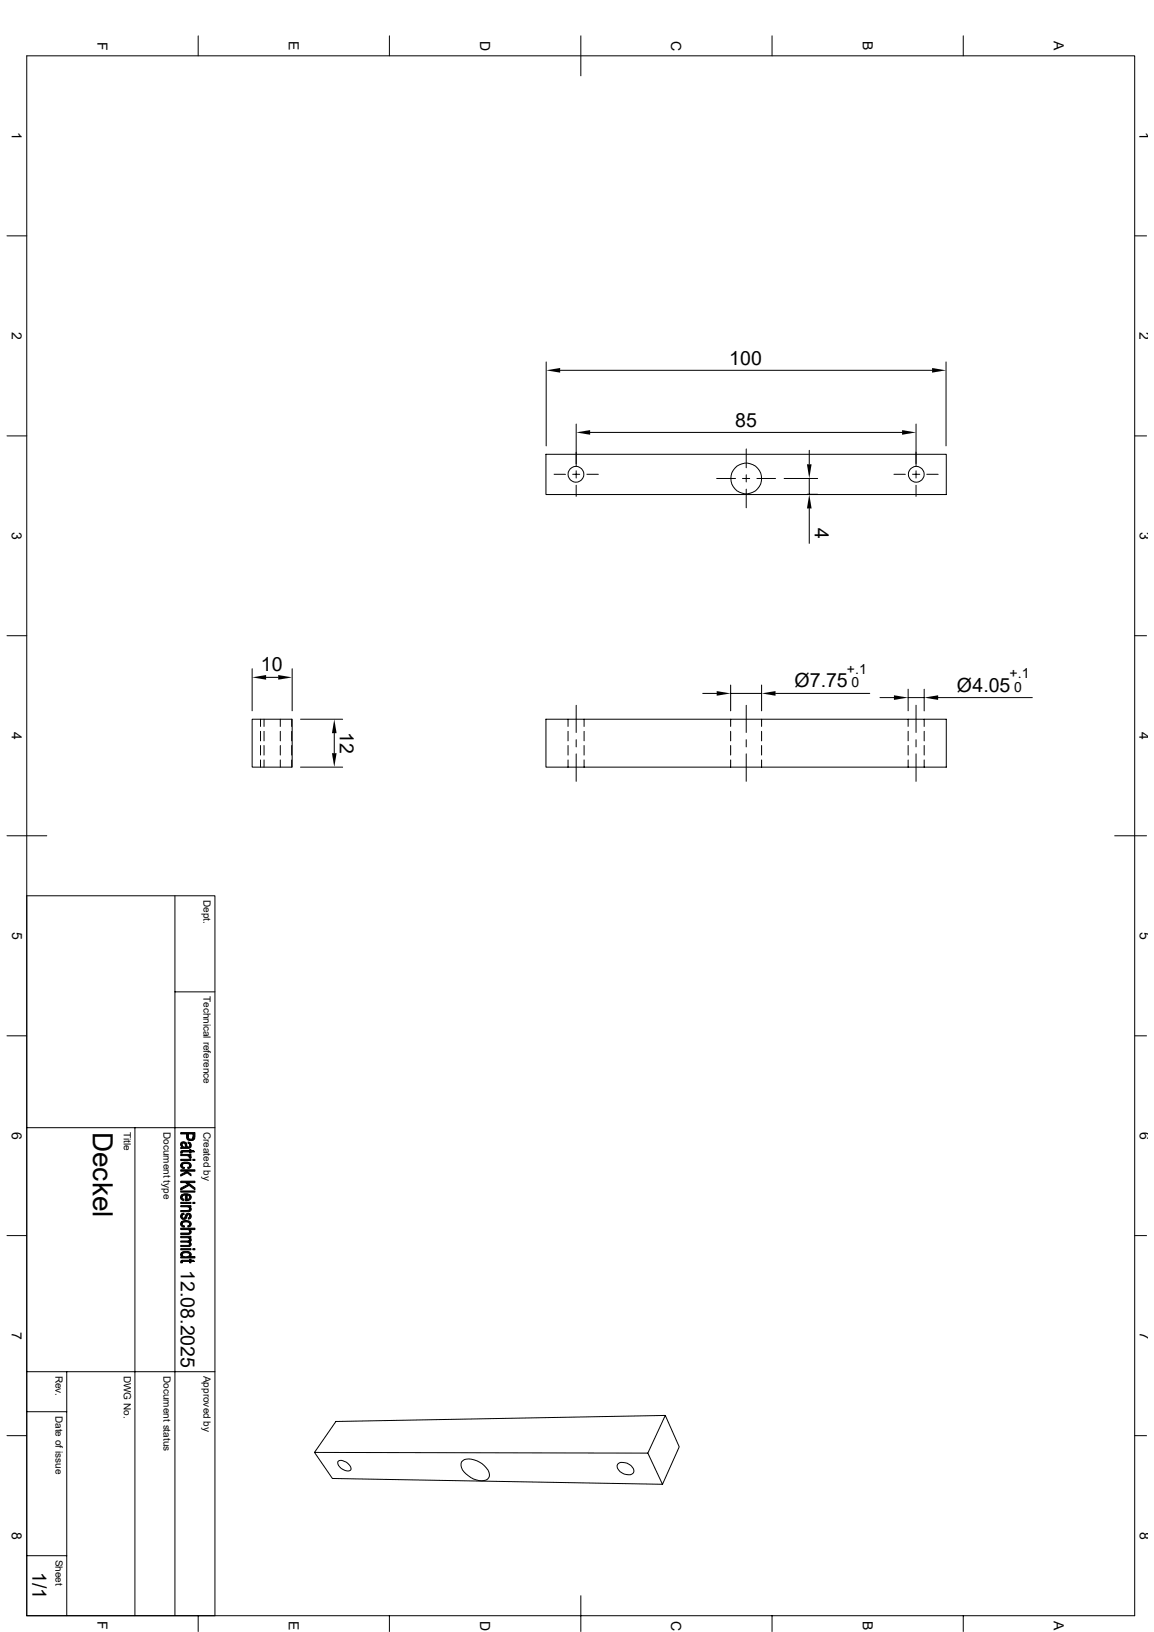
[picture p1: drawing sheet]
<svg xmlns="http://www.w3.org/2000/svg" width="210mm" height="297mm" viewBox="0 0 210 297" stroke-linecap="round" stroke-linejoin="round" font-family="sans-serif">
<g fill="none" stroke="#000" stroke-width=".18">
<path d="M4.9 10.2h201.6v283.8h-201.6zM36.1 6.5v3.7M70.9 6.5v3.7M105.7 6.5v7.3M140.5 6.5v3.7M175.3 6.5v3.7M1.3 42.9h3.6M206.5 42.9h2.2M1.3 79.3h3.6M99.4 65.9v15.3M101.9 67.4h67.7M104.9 77.2v7.6"/>
<path d="M107.4 78.7h56.8M166.7 77.2v7.6M172.2 65.9v15.3M206.5 79.3h2.2M99.4 82.7h72.8v7.3h-72.8zM100.8 86.3h2.1M104.2 86.3h1.3M104.9 85.7v1.3M104.9 88.3v2M106.8 86.3h2.1M130.4 87.1h3.5M135.1 87.1h1.3"/>
<path d="M135.8 81.7v3.4M135.8 86.4v1.3M135.8 89v3.4M137.8 87.1h3.3M142.7 87.1h6.1M146.9 90h1.9M147.3 82v2.5M147.3 87.1v2.9M147.3 92.5v6.4M162.7 86.3h2.1M166.1 86.3h1.3M166.7 85.7v1.3"/>
<path d="M166.7 88.3v2M168.7 86.3h2M1.3 115.7h3.6M206.5 115.7h2.2M45.9 130.9h7.3v8.7h-7.3zM45.9 121.7v7.7M47.4 130.9v1.3M47.4 133.1v1.7M47.4 135.7v1.7M47.4 138.3v1.3M48 130.9v1.3M48 133.1v1.7"/>
<path d="M48 135.7v1.7M48 138.3v1.3M48.4 123.3h2.2M51 130.9v1.3M51 133.1v1.7M51 135.7v1.7M51 138.3v1.3M53.1 130.9v1.3M53.1 133.1v1.7M53.1 135.7v1.7M53.1 138.3v1.3M53.2 121.7v7.7"/>
<path d="M54.7 130.9h7.7M54.7 139.6h7.7M60.8 133.4v3.7M99.4 130.9h72.8v8.7h-72.8zM103.4 130.9v1.3M103.4 133.1v1.7M103.4 135.7v1.7M103.4 138.3v1.3M104.9 128.4v4.9M104.9 134.6v1.3M104.9 137.2v5M106.3 130.9v1.3"/>
<path d="M106.3 133.1v1.7M106.3 135.7v1.7M106.3 138.3v1.3M127.9 126.2h2.5M133 124.7v4.7M133 126.2h5.6M133 130.9v1.3M133 133.1v1.7M133 135.7v1.7M133 138.3v1.3M135.8 128.4v4.9M135.8 134.6v1.3"/>
<path d="M135.8 137.2v5M138.6 124.7v4.7M138.6 130.9v1.3M138.6 133.1v1.7M138.6 135.7v1.7M138.6 138.3v1.3M141.1 126.2h17.2M160.1 127h2.6M165.3 130.9v1.3M165.3 133.1v1.7M165.3 135.7v1.7M165.3 138.3v1.3"/>
<path d="M165.3 125.4v4M165.3 127h2.9M166.7 134.6v1.3M166.7 137.2v5M166.7 128.4v4.9M168.2 130.9v1.3M168.2 133.1v1.7M168.2 135.7v1.7M168.2 138.3v1.3M168.2 125.4v4M170.7 127h17.2M1.3 152.1h7.2"/>
<path d="M202.9 152.1h5.8M4.9 163h34.2v131M31.8 163v131M1.3 188.5h3.6M31.8 180.5h7.3M206.5 188.5h2.2M4.9 205.2h34.2M24.6 205.2v88.8M1.3 224.9h3.6M206.5 224.9h2.2M4.9 256.9h7.2M4.9 249.6h34.2"/>
<path d="M12.1 249.6v44.4M121.1 257.6l-3.2 6.9M1.3 261.3h3.6M57.2 264.3l3.3 4.8 60.1 1 3-6.8-2.5-5.7-60 1.1-3.9 5.6 60.7 .2 2.7 5.6M61.6 265.9a1.83 1.83 0 0 1 2.3 1.6 1.59 1.59 0 0 1-2.3-.8 .68 .68 0 0 1 0-.8zM84 266.1a1.97 1.97 0 0 1 2.3-.4 3.9 3.9 0 0 1 2.8 2.6 1.15 1.15 0 0 1-1.5 1.2 4.3 4.3 0 0 1-3.6-2.4zM112.4 266.4a1.89 1.89 0 0 1 2.4 .3 .93 .93 0 0 1 .2 1.6 2.04 2.04 0 0 1-2.7-1.6zM206.5 261.3h2.2M4.9 283.1h7.2M36.1 294v2.9M70.9 294v2.9M105.7 290.4v6.5"/>
<path d="M140.5 294v2.9M175.3 294v2.9"/>
<circle cx="104.8" cy="86.3" r="1.43"/>
<circle cx="135.8" cy="87.1" r="2.8"/>
<circle cx="166.7" cy="86.3" r="1.43"/>
</g>
<g fill="#000" stroke="#000" stroke-width=".18">
<path d="M32.9 216.7h2.6v.3h-2.6z" fill-rule="evenodd"/>
<path d="M33.1 208.3v.5z" fill-rule="evenodd"/>
<path d="M33 209.5l.2-.1v.4l-.3 .1z" fill-rule="evenodd"/>
<path d="M33 217.5l.1-.1v.7l.4 .2-.1 .2a.6 .6 0 0 1-.5-.3 .6 .6 0 0 1 .1-.7z" fill-rule="evenodd"/>
<path d="M33.1 211.7v.4l.2 .3 .3 .1-.1 .2a.55 .55 0 0 1-.6-.3 .55 .55 0 0 1 .2-.7z" fill-rule="evenodd"/>
<path d="M32.9 208a.71 .71 0 0 1 1 0l-.1 .7a.45 .45 0 0 0-.1-.5 .45 .45 0 0 0-.5-.1l-.1 .6-.2-.2z" fill-rule="evenodd"/>
<path d="M32.9 216.2l1.3-.6 .2 .1-1.5 .9z" fill-rule="evenodd"/>
<path d="M34.5 219.6v.4z" fill-rule="evenodd"/>
<path d="M34.2 207.8l.3 .1v.5v-.2l-.3-.1z" fill-rule="evenodd"/>
<path d="M34.2 212.4l.3-.1v-.2v.5l-.3 .1z" fill-rule="evenodd"/>
<path d="M33.1 217.4l.4-.1 1 .1v.5l-.1-.3-.4-.1v1h-.3v-1l-.4 .1-.2 .3z" fill-rule="evenodd"/>
<path d="M32.9 211h1.9v.2h-1.9z" fill-rule="evenodd"/>
<path d="M32.9 213.7l1.1-.6 .8 .6v.3l-.7-.6-1.2 .6z" fill-rule="evenodd"/>
<path d="M32.9 218.8h1.9v.2h-1.9z" fill-rule="evenodd"/>
<path d="M32.9 210.1h1.9v.2h-.3v.3l-.1-.2-.4-.1h-1.1z" fill-rule="evenodd"/>
<path d="M32.9 219.4h1.9v.2h-.3v.2l-.4-.2h-1.2z" fill-rule="evenodd"/>
<path d="M33.1 208.5l.3 .2h.4l.1-.7 .1 .2a.37 .37 0 0 0 0 .4 .37 .37 0 0 0 .5 .1v-.8a.58 .58 0 0 1 .3 .8 .58 .58 0 0 1-.7 .3h-1.2v-.2h.2z" fill-rule="evenodd"/>
<path d="M34.5 210.3l.3 .2-.1 .3-.3-.1z" fill-rule="evenodd"/>
<path d="M33.1 211.7l.6-.2a.8 .8 0 0 1 1.1 .7l-.3 .4v-.5a.96 .96 0 0 0-1.3-.2l-.1 .2z" fill-rule="evenodd"/>
<path d="M34 217.5v.8h.2l.3-.3v-.6a.63 .63 0 0 1 .2 .8 .63 .63 0 0 1-.7 .3z" fill-rule="evenodd"/>
<path d="M34.2 206.4v.5a.45 .45 0 0 0 .5 .4 .45 .45 0 0 0 .4-.4l.1 .6h-1z" fill-rule="evenodd"/>
<path d="M33.2 209.4h1.3v-.2h.3v.2h.4l.2 .2h-.6v.2h-.3v-.2h-1.2l-.1 .2z" fill-rule="evenodd"/>
<path d="M32.9 206.1h2.6l-.1 1.2-.2 .2-.1-1.1h-.9v1l-.2-.3v-.7h-1.1z" fill-rule="evenodd"/>
<path d="M35.1 211h.4v.2h-.4z" fill-rule="evenodd"/>
<path d="M32.9 212.9h2.6v.2h-1.5l-.1 .2-.2-.2h-.8z" fill-rule="evenodd"/>
<path d="M33.8 215.2h.4l1.3 1v.3z" fill-rule="evenodd"/>
<path d="M32.9 215h2.6v.2h-2.6z" fill-rule="evenodd"/>
<path d="M35.1 218.8h.4v.2h-.4z" fill-rule="evenodd"/>
<path d="M33 228l.1-.1v.8a.43 .43 0 0 1-.1-.7z" fill-rule="evenodd"/>
<path d="M33 229.4h.2v.4h-.3z" fill-rule="evenodd"/>
<path d="M33.1 220.9l.3-.1 .1 .2-.3 .1-.1 .3z" fill-rule="evenodd"/>
<path d="M33.1 222.3v.6l.5 .2-.1 .3a.58 .58 0 0 1-.6-.4 .58 .58 0 0 1 .2-.7z" fill-rule="evenodd"/>
<path d="M34.5 225.2v.4z" fill-rule="evenodd"/>
<path d="M33 221l.1-.1v.5a.3 .3 0 0 0 .3 .3 .3 .3 0 0 0 .3-.4 .55 .55 0 0 1 .8-.4v.5a.28 .28 0 0 0-.3-.3 .28 .28 0 0 0-.2 .3 .57 .57 0 0 1-.8 .5 .57 .57 0 0 1-.2-.9z" fill-rule="evenodd"/>
<path d="M34.2 223.1l.2-.1 .1-.2v.5h-.3z" fill-rule="evenodd"/>
<path d="M32.9 225.8h1.6v.6l-.1-.3h-.3h-1.2z" fill-rule="evenodd"/>
<path d="M32.9 227.2h1.9v.3h-1.9z" fill-rule="evenodd"/>
<path d="M32.9 225h1.9v.2h-.3v.2l-.3-.1h-1.3z" fill-rule="evenodd"/>
<path d="M32.9 220.3h1.4l.2-.3v-.4a.51 .51 0 0 1 .2 .7 .51 .51 0 0 1-.7 .2h-1.1z" fill-rule="evenodd"/>
<path d="M34.5 220.9a.52 .52 0 0 1 .3 .6 .52 .52 0 0 1-.5 .4l-.1-.2 .3-.3z" fill-rule="evenodd"/>
<path d="M33.1 222.3l.5-.1a.85 .85 0 0 1 1.2 .7l-.3 .3v-.4a.87 .87 0 0 0-1.4 0z" fill-rule="evenodd"/>
<path d="M32.9 224.4h1.5l.1-.6a.5 .5 0 0 1 .2 .6 .5 .5 0 0 1-.6 .3h-1.2z" fill-rule="evenodd"/>
<path d="M32.9 226.7l1.5-.1 .1-.5a.45 .45 0 0 1 .2 .5 .45 .45 0 0 1-.5 .3h-1.3z" fill-rule="evenodd"/>
<path d="M34.5 225.3a.39 .39 0 0 1 .3 .4 .39 .39 0 0 1-.3 .3z" fill-rule="evenodd"/>
<path d="M33.1 227.9l.5-.1a.86 .86 0 0 1 1.2 .6l-.3 .3v-.4a.87 .87 0 0 0-1.4 0z" fill-rule="evenodd"/>
<path d="M33.2 229.4h1.3v-.2h.3v.2h.4l.2 .2h-.6v.2h-.3v-.2h-1.2l-.1 .1z" fill-rule="evenodd"/>
<path d="M32.9 223.5h2.6v.3h-1v.4l-.3-.4h-1.3z" fill-rule="evenodd"/>
<path d="M33.1 228.4a.89 .89 0 0 0 1.4-.1v.4h1v.2h-2.6v-.2h.2z" fill-rule="evenodd"/>
<path d="M35.1 227.2h.4v.3h-.4z" fill-rule="evenodd"/>
</g>
<g fill="#000">
<path d="M99.4 67.4l2.5-.4v.8zM104.9 78.7l2.5-.4v.8zM164.2 78.3l2.5 .4-2.5 .4zM169.6 67l2.6 .4-2.6 .4zM146.9 84.5h.8l-.4 2.6zM147.3 90l.4 2.5h-.8zM45.9 123.3l2.5-.4v.8zM50.6 122.9l2.6 .4-2.6 .4zM60.4 137.1h.9l-.5 2.5zM60.8 130.9l.5 2.5h-.9zM130.4 125.8l2.6 .4-2.6 .4zM138.6 126.2l2.5-.4v.8z"/>
<path d="M162.7 126.5l2.6 .5-2.6 .4zM168.2 127l2.5-.5v.9z"/>
</g>
<text font-size="5.1" x="16.9" y="206" transform="rotate(90 16.9 206)">Deckel</text>
<g font-size="3.6">
<text x="132.7" y="66.3">100</text>
<text x="133.8" y="77.6">85</text>
<text x="148.3" y="96.1" transform="rotate(90 148.3 96.1)">4</text>
<text x="47.5" y="122.2">10</text>
<text x="144.6" y="125.1">Ø7.75</text>
<text x="174.2" y="125.9">Ø4.05</text>
<text x="61.9" y="133.2" transform="rotate(90 61.9 133.2)">12</text>
<text x="32.9" y="231.1" transform="rotate(90 32.9 231.1)">12.08.2025</text>
<text x="5.9" y="286.1" transform="rotate(90 5.9 286.1)">1/1</text>
</g>
<g font-size="2.5">
<text x="17.7" y="7.6" transform="rotate(90 17.7 7.6)">F</text>
<text x="52.6" y="7.5" transform="rotate(90 52.6 7.5)">E</text>
<text x="87.4" y="7.5" transform="rotate(90 87.4 7.5)">D</text>
<text x="122.2" y="7.5" transform="rotate(90 122.2 7.5)">C</text>
<text x="157" y="7.5" transform="rotate(90 157 7.5)">B</text>
<text x="191.8" y="7.5" transform="rotate(90 191.8 7.5)">A</text>
<text x="2.2" y="24" transform="rotate(90 2.2 24)">1</text>
<text x="207.4" y="24" transform="rotate(90 207.4 24)">1</text>
<text x="2.2" y="60.4" transform="rotate(90 2.2 60.4)">2</text>
<text x="207.4" y="60.4" transform="rotate(90 207.4 60.4)">2</text>
<text x="2.2" y="96.8" transform="rotate(90 2.2 96.8)">3</text>
<text x="207.4" y="96.8" transform="rotate(90 207.4 96.8)">3</text>
<text x="154.1" y="122.6">+.1</text>
<text x="155" y="125.1">0</text>
<text x="183.7" y="123.4">+.1</text>
<text x="184.6" y="125.9">0</text>
<text x="2.2" y="133.2" transform="rotate(90 2.2 133.2)">4</text>
<text x="207.4" y="133.2" transform="rotate(90 207.4 133.2)">4</text>
<text x="2.2" y="169.6" transform="rotate(90 2.2 169.6)">5</text>
<text x="207.4" y="169.6" transform="rotate(90 207.4 169.6)">5</text>
<text x="2.2" y="206" transform="rotate(90 2.2 206)">6</text>
<text x="207.4" y="206" transform="rotate(90 207.4 206)">6</text>
<text x="2.2" y="242.4" transform="rotate(90 2.2 242.4)">7</text>
<text x="207.4" y="242.4" transform="rotate(90 207.4 242.4)">7</text>
<text x="2.2" y="278.8" transform="rotate(90 2.2 278.8)">8</text>
<text x="207.4" y="278.8" transform="rotate(90 207.4 278.8)">8</text>
<text x="17.7" y="295.1" transform="rotate(90 17.7 295.1)">F</text>
<text x="52.6" y="295" transform="rotate(90 52.6 295)">E</text>
<text x="87.4" y="294.9" transform="rotate(90 87.4 294.9)">D</text>
<text x="122.2" y="294.9" transform="rotate(90 122.2 294.9)">C</text>
<text x="157" y="295" transform="rotate(90 157 295)">B</text>
<text x="191.8" y="295" transform="rotate(90 191.8 295)">A</text>
</g>
<g font-size="1.8">
<text x="37" y="163.7" transform="rotate(90 37 163.7)">Dept.</text>
<text x="37" y="181.2" transform="rotate(90 37 181.2)">Technical reference</text>
<text x="22.5" y="206" transform="rotate(90 22.5 206)">Title</text>
<text x="29.8" y="206" transform="rotate(90 29.8 206)">Document type</text>
<text x="37" y="206" transform="rotate(90 37 206)">Created by</text>
<text x="10.1" y="250.4" transform="rotate(90 10.1 250.4)">Rev.</text>
<text x="22.5" y="250.4" transform="rotate(90 22.5 250.4)">DWG No.</text>
<text x="29.8" y="250.4" transform="rotate(90 29.8 250.4)">Document status</text>
<text x="37" y="250.4" transform="rotate(90 37 250.4)">Approved by</text>
<text x="10.1" y="257.6" transform="rotate(90 10.1 257.6)">Date of issue</text>
<text x="10.1" y="283.9" transform="rotate(90 10.1 283.9)">Sheet</text>
</g>
</svg>
